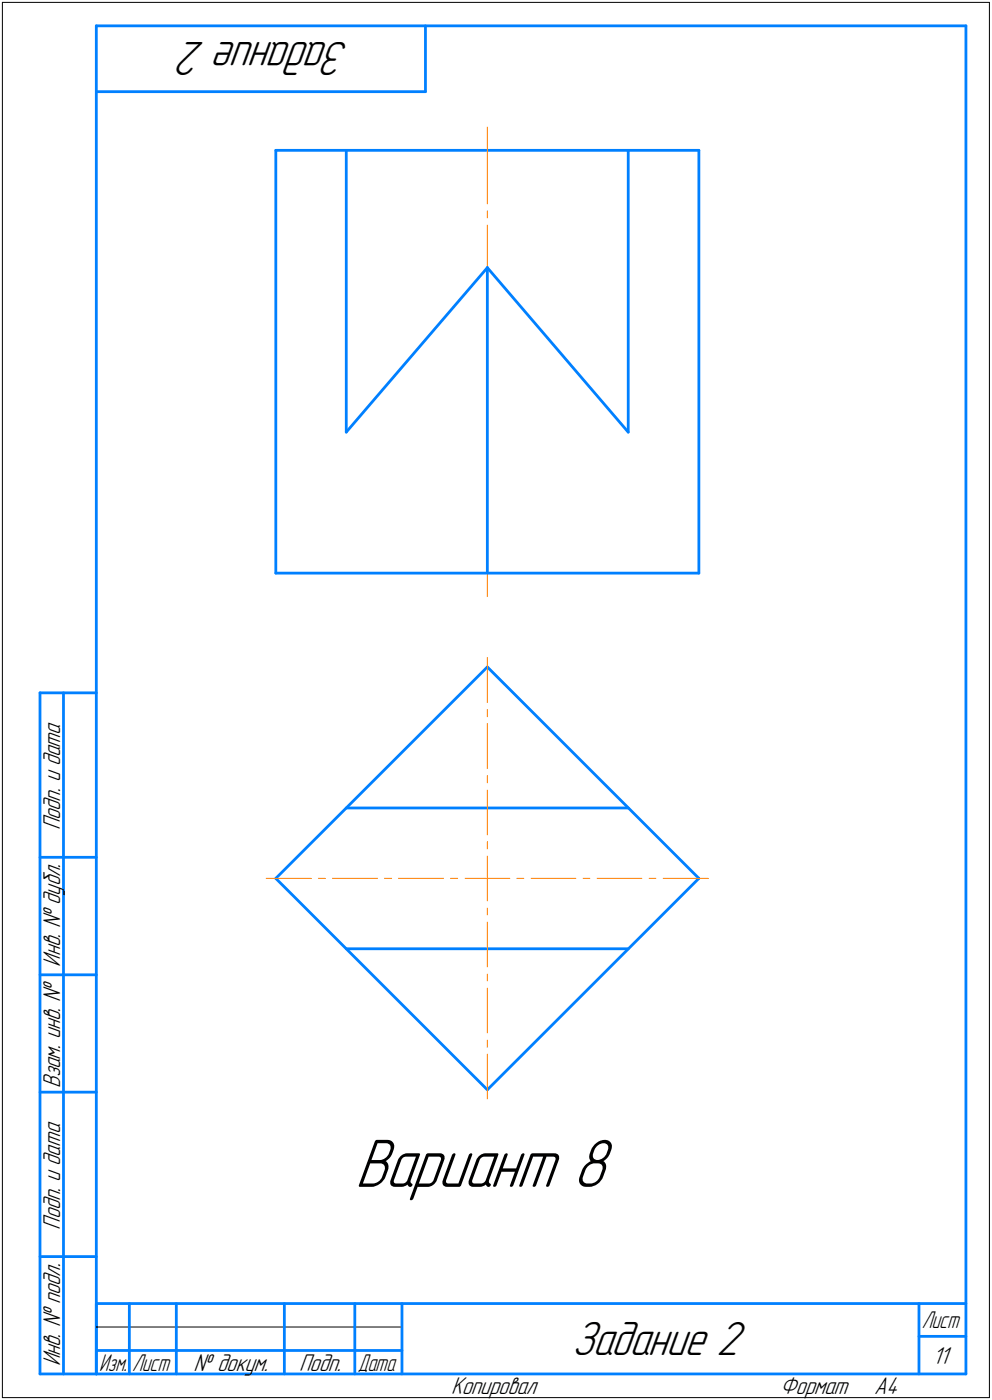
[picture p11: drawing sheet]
<svg xmlns="http://www.w3.org/2000/svg" width="211mm" height="298mm" viewBox="0 0 211 298" stroke-linecap="round" stroke-linejoin="round" font-family="sans-serif">
<g fill="none" stroke="#0080ff" stroke-width=".59">
<path d="M20.5 5.5v287zM20.5 5.5h185zM20.5 19.5h70zM90.5 5.5v14zM205.5 5.5v287zM58.7 32h90zM58.7 32v90zM73.7 32v60zM133.6 32v60zM148.7 32v90zM103.7 57v65zM103.7 57l-30 35z"/>
<path d="M103.7 57l29.9 35zM58.7 122h90zM8.5 147.5v145zM8.5 147.5h12zM13.5 147.5v145zM103.7 142l45 45zM103.7 142l-45 45zM73.7 172h59.9zM8.5 182.5h12zM58.7 187l45 45zM8.5 207.5h12zM73.7 202h59.9z"/>
<path d="M8.5 232.5h12zM103.7 232l45-45zM8.5 267.5h12zM20.5 277.5h185zM20.5 277.5v15zM27.5 277.5v15zM37.5 277.5v15zM60.5 277.5v15zM75.5 277.5v15zM85.5 277.5v15zM195.5 277.5v15zM8.5 292.5h12z"/>
<path d="M20.5 292.5h185zM20.5 287.5h7zM27.5 287.5h10zM37.5 287.5h23zM60.5 287.5h15zM75.5 287.5h10zM195.5 284.5h10z"/>
</g>
<g fill="none" stroke="#ff8000" stroke-width=".21">
<path d="M103.7 27v16.4zM103.7 47.9v16.4zM103.7 44.9v1.5zM103.7 68.8v16.4zM103.7 65.8v1.5zM103.7 89.7v16.4zM103.7 86.7v1.5zM103.7 110.6v16.4zM103.7 107.6v1.5zM103.7 140v9.6zM103.7 151v1.6zM103.7 154.1v9.5z"/>
<path d="M103.7 165.1v1.5zM103.7 168.1v9.6zM103.7 179.2v1.5zM56.6 187h9.6zM67.7 187h1.5zM70.7 187h9.6zM81.8 187h1.5zM84.8 187h9.6zM95.9 187h1.5zM98.9 187h4.8zM103.7 196.3v9.6zM103.7 193.3v1.5z"/>
<path d="M103.7 187v4.8zM103.7 182.2v4.8zM103.7 187h4.8zM109.9 187h1.5zM112.9 187h9.6zM124 187h1.5zM127 187h9.6zM138.1 187h1.5zM141.1 187h9.6zM103.7 210.4v9.5zM103.7 207.3v1.5zM103.7 224.4v9.6z"/>
<path d="M103.7 221.4v1.5z"/>
</g>
<path d="M75.5 241.5h56.3zM75.5 241.5h56.3zM75.5 241.6h56.3zM75.5 241.6h56.3zM75.5 241.6h56.3zM75.5 241.7h56.3zM75.5 241.7h56.3zM75.5 241.8h56.3zM75.5 241.8h56.3zM75.5 241.9h56.3zM75.5 241.9h56.3zM75.5 241.9h56.3zM75.5 242h56.3zM75.5 242h56.3zM75.5 242.1h56.3zM75.5 242.1h56.3zM75.5 242.1h56.3zM75.5 242.2h56.3zM75.5 242.2h56.3zM75.5 242.3h56.3zM75.5 242.3h56.3zM75.5 242.4h56.3zM75.5 242.4h56.3zM75.5 242.4h56.3zM75.5 242.5h56.3zM75.5 242.5h56.3zM75.5 242.6h56.3zM75.5 242.6h56.3zM75.5 242.7h56.3zM75.5 242.7h56.3zM75.5 242.7h56.3zM75.5 242.8h56.3zM75.5 242.8h56.3zM75.5 242.9h56.3zM75.5 242.9h56.3zM75.5 243h56.3zM75.5 243h56.3zM75.5 243h56.3zM75.5 243.1h56.3zM75.5 243.1h56.3zM75.5 243.2h56.3zM75.5 243.2h56.3zM75.5 243.2h56.3zM75.5 243.3h56.3zM75.5 243.3h56.3zM75.5 243.4h56.3zM75.5 243.4h56.3zM75.5 243.5h56.3zM75.5 243.5h56.3zM75.5 243.5h56.3zM75.5 243.6h56.3zM75.5 243.6h56.3zM75.5 243.7h56.3zM75.5 243.7h56.3zM75.5 243.8h56.3zM75.5 243.8h56.3zM75.5 243.8h56.3zM75.5 243.9h56.3zM75.5 243.9h56.3zM75.5 244h56.3zM75.5 244h56.3zM75.5 244.1h56.3zM75.5 244.1h56.3zM75.5 244.1h56.3zM75.5 244.2h56.3zM75.5 244.2h56.3zM75.5 244.3h56.3zM75.5 244.3h56.3zM75.5 244.3h56.3zM75.5 244.4h56.3zM75.5 244.4h56.3zM75.5 244.5h56.3zM75.5 244.5h56.3zM75.5 244.6h56.3zM75.5 244.6h56.3zM75.5 244.6h56.3zM75.5 244.7h56.3zM75.5 244.7h56.3zM75.5 244.8h56.3zM75.5 244.8h56.3zM75.5 244.9h56.3zM75.5 244.9h56.3zM75.5 244.9h56.3zM75.5 245h56.3zM75.5 245h56.3zM75.5 245.1h56.3zM75.5 245.1h56.3zM75.5 245.2h56.3zM75.5 245.2h56.3zM75.5 245.2h56.3zM75.5 245.3h56.3zM75.5 245.3h56.3zM75.5 245.4h56.3zM75.5 245.4h56.3zM75.5 245.4h56.3zM75.5 245.5h56.3zM75.5 245.5h56.3zM75.5 245.6h56.3zM75.5 245.6h56.3zM75.5 245.7h56.3zM75.5 245.7h56.3zM75.5 245.7h56.3zM75.5 245.8h56.3zM75.5 245.8h56.3zM75.5 245.9h56.3zM75.5 245.9h56.3zM75.5 246h56.3zM75.5 246h56.3zM75.5 246h56.3zM75.5 246.1h56.3zM75.5 246.1h56.3zM75.5 246.2h56.3zM75.5 246.2h56.3zM75.5 246.3h56.3zM75.5 246.3h56.3zM75.5 246.3h56.3zM75.5 246.4h56.3zM75.5 246.4h56.3zM75.5 246.5h56.3zM75.5 246.5h56.3zM75.5 246.5h56.3zM75.5 246.6h56.3zM75.5 246.6h56.3zM75.5 246.7h56.3zM75.5 246.7h56.3zM75.5 246.8h56.3zM75.5 246.8h56.3zM75.5 246.8h56.3zM75.5 246.9h56.3zM75.5 246.9h56.3zM75.5 247h56.3zM75.5 247h56.3zM75.5 247.1h56.3zM75.5 247.1h56.3zM75.5 247.1h56.3zM75.5 247.2h56.3zM75.5 247.2h56.3zM75.5 247.3h56.3zM75.5 247.3h56.3zM75.5 247.4h56.3zM75.5 247.4h56.3zM75.5 247.4h56.3zM75.5 247.5h56.3zM75.5 247.5h56.3zM75.5 247.6h56.3zM75.5 247.6h56.3zM75.5 247.6h56.3zM75.5 247.7h56.3zM75.5 247.7h56.3zM75.5 247.8h56.3zM75.5 247.8h56.3zM75.5 247.9h56.3zM75.5 247.9h56.3zM75.5 247.9h56.3zM75.5 248h56.3zM75.5 248h56.3zM75.5 248.1h56.3zM75.5 248.1h56.3zM75.5 248.2h56.3zM75.5 248.2h56.3zM75.5 248.2h56.3zM75.5 248.3h56.3zM75.5 248.3h56.3zM75.5 248.4h56.3zM75.5 248.4h56.3zM75.5 248.5h56.3zM75.5 248.5h56.3zM75.5 248.5h56.3zM75.5 248.6h56.3zM75.5 248.6h56.3zM75.5 248.7h56.3zM75.5 248.7h56.3zM75.5 248.8h56.3zM75.5 248.8h56.3zM75.5 248.8h56.3zM75.5 248.9h56.3zM75.5 248.9h56.3zM75.5 249h56.3zM75.5 249h56.3zM75.5 249h56.3zM75.5 249.1h56.3zM75.5 249.1h56.3zM75.5 249.2h56.3zM75.5 249.2h56.3zM75.5 249.3h56.3zM75.5 249.3h56.3zM75.5 249.3h56.3zM75.5 249.4h56.3zM75.5 249.4h56.3zM75.5 249.5h56.3zM75.5 249.5h56.3zM75.5 249.6h56.3zM75.5 249.6h56.3zM75.5 249.6h56.3zM75.5 249.7h56.3zM75.5 249.7h56.3zM75.5 249.8h56.3zM75.5 249.8h56.3zM75.5 249.9h56.3zM75.5 249.9h56.3zM75.5 249.9h56.3zM75.5 250h56.3zM75.5 250h56.3zM75.5 250.1h56.3zM75.5 250.1h56.3zM75.5 250.1h56.3zM75.5 250.2h56.3zM75.5 250.2h56.3zM75.5 250.3h56.3zM75.5 250.3h56.3zM75.5 250.4h56.3zM75.5 250.4h56.3zM75.5 250.4h56.3zM75.5 250.5h56.3zM75.5 250.5h56.3zM75.5 250.6h56.3zM75.5 250.6h56.3zM75.5 250.7h56.3zM75.5 250.7h56.3zM75.5 250.7h56.3zM75.5 250.8h56.3zM75.5 250.8h56.3zM75.5 250.9h56.3zM75.5 250.9h56.3zM75.5 251h56.3zM75.5 251h56.3zM75.5 251h56.3zM75.5 251.1h56.3zM75.5 251.1h56.3zM75.5 251.2h56.3zM75.5 251.2h56.3zM75.5 251.2h56.3zM75.5 251.3h56.3zM75.5 251.3h56.3zM75.5 251.4h56.3zM75.5 251.4h56.3zM75.5 251.5h56.3zM75.5 251.5h56.3zM75.5 251.5h56.3zM75.5 251.6h56.3zM75.5 251.6h56.3zM75.5 251.7h56.3zM75.5 251.7h56.3zM75.5 251.8h56.3zM75.5 251.8h56.3zM75.5 251.8h56.3zM75.5 251.9h56.3zM75.5 251.9h56.3zM75.5 252h56.3zM75.5 252h56.3zM75.5 252.1h56.3zM75.5 252.1h56.3zM75.5 252.1h56.3zM75.5 252.2h56.3zM75.5 252.2h56.3zM75.5 252.3h56.3zM75.5 252.3h56.3zM75.5 252.3h56.3zM75.5 252.4h56.3zM75.5 252.4h56.3zM75.5 252.5h56.3zM75.5 252.5h56.3zM75.5 252.6h56.3zM75.5 252.6h56.3zM75.5 252.6h56.3zM75.5 252.7h56.3zM75.5 252.7h56.3zM75.5 252.8h56.3zM75.5 252.8h56.3zM75.5 252.9h56.3zM75.5 252.9h56.3zM75.5 252.9h56.3zM75.5 253h56.3zM75.5 253h56.3zM75.5 253.1h56.3zM75.5 253.1h56.3zM75.5 253.2h56.3zM75.5 253.2h56.3zM75.5 253.2h56.3zM75.5 253.3h56.3zM75.5 253.3h56.3zM75.5 253.4h56.3zM75.5 253.4h56.3zM75.5 253.4h56.3zM75.5 253.5h56.3zM75.5 253.5h56.3zM75.5 253.6h56.3zM75.5 253.6h56.3zM75.5 253.7h56.3zM75.5 253.7h56.3zM75.5 253.7h56.3zM75.5 253.8h56.3zM75.5 253.8h56.3zM75.5 253.9h56.3zM75.5 253.9h56.3zM75.5 254h56.3zM75.5 254h56.3zM75.5 254h56.3zM75.5 254.1h56.3zM75.5 254.1h56.3zM75.5 254.2h56.3zM75.5 254.2h56.3zM75.5 254.3h56.3zM75.5 254.3h56.3zM75.5 254.3h56.3zM75.5 254.4h56.3zM75.5 254.4h56.3zM75.5 254.5h56.3zM75.5 254.5h56.3zM75.5 254.6h56.3zM75.5 254.6h56.3zM75.5 254.6h56.3zM75.5 254.7h56.3zM75.5 254.7h56.3zM75.5 254.8h56.3zM75.5 254.8h56.3zM75.5 254.8h56.3zM75.5 254.9h56.3zM75.5 254.9h56.3zM75.5 255h56.3zM75.5 255h56.3zM75.5 255.1h56.3zM75.5 255.1h56.3zM75.5 255.1h56.3zM75.5 255.2h56.3zM75.5 255.2h56.3zM75.5 255.3h56.3zM75.5 255.3h56.3zM75.5 255.4h56.3zM75.5 255.4h56.3zM75.5 255.4h56.3zM75.5 255.5h56.3zM75.5 255.5h56.3zM75.5 255.6h56.3zM75.5 255.6h56.3zM75.5 255.7h56.3zM75.5 255.7h56.3z" fill="#fff" stroke="#fff" stroke-width=".21"/>
<path d="M.5 .5v297zM.5 .5h210zM210.5 .5v297zM.5 297.5h210zM20.5 282.5h65z" fill="none" stroke="#000" stroke-width=".21"/>
<text font-size="15.6" x="75.5" y="252.7">Вариант 8</text>
<g font-size="10.9">
<text x="74.4" y="9" transform="rotate(-180 74.4 9)">Задание 2</text>
<text x="121.6" y="288.5">Задание 2</text>
</g>
<g font-size="5.5">
<text x="12.8" y="176.7" transform="rotate(-90 12.8 176.7)">Подп. и дата</text>
<text x="12.8" y="205.8" transform="rotate(-90 12.8 205.8)">Инв. № дубл.</text>
<text x="12.8" y="231.6" transform="rotate(-90 12.8 231.6)">Взам. инв. №</text>
<text x="12.8" y="261.7" transform="rotate(-90 12.8 261.7)">Подп. и дата</text>
<text x="12.8" y="290.8" transform="rotate(-90 12.8 290.8)">Инв. № подл.</text>
<text x="41.2" y="291.8">№ докум.</text>
<text x="63.6" y="291.8">Подп.</text>
<text x="198.4" y="290.3">11</text>
<text x="96" y="296.8">Копировал</text>
<text x="166" y="296.8">Формат</text>
<text x="186" y="296.8">A4</text>
</g>
<g font-size="5.4">
<text x="196.1" y="282.8">Лист</text>
<text x="21.1" y="291.8">Изм.</text>
<text x="28.1" y="291.8">Лист</text>
<text x="76.1" y="291.8">Дата</text>
</g>
</svg>
